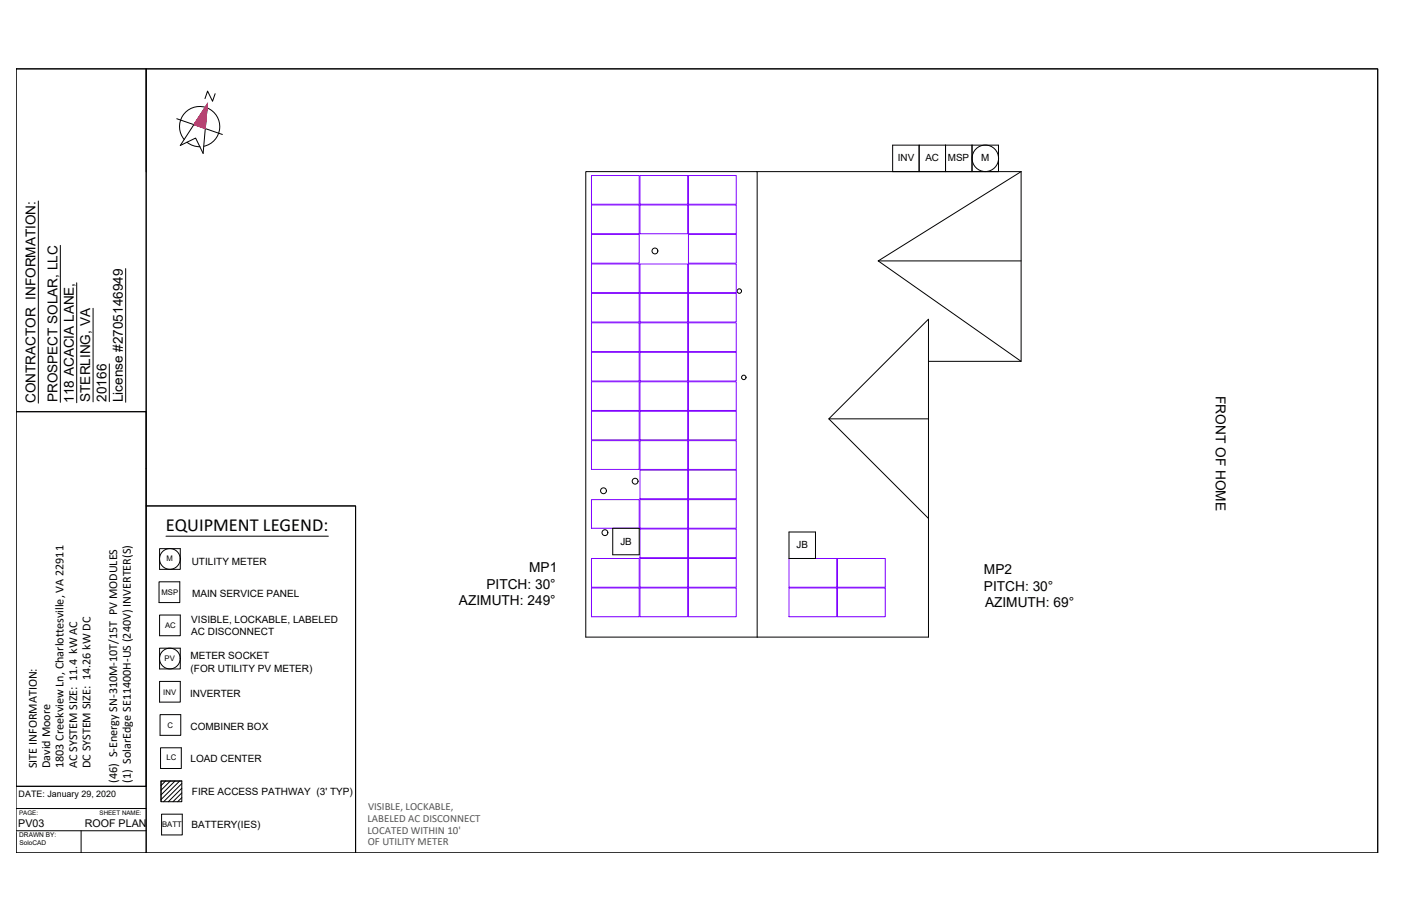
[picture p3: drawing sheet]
<svg xmlns="http://www.w3.org/2000/svg" width="432mm" height="279mm" viewBox="0 0 432 279" stroke-linecap="round" stroke-linejoin="round" font-family="sans-serif">
<!-- layer: 0 -->
<g fill="none" stroke="#000" stroke-width=".31">
<path d="M4.9 21.2h40.1v105.5h-40.1zM4.9 21.2h419.1v241.3h-419.1zM45 21.2h379v241.3h-314.6v-106.8h-64.4zM45 21.2v31.7M233 52.8h81.3M314.3 52.8v58.4h-28.5v84.8h-105.5v-143.2h52.7v143.2M314.3 52.8l-44 27.5 44 30.9M270.3 80.3h44M285.8 111.2v-13l-30.7 30.7 30.7 30.6M4.9 126.7h40.1v115.3h-40.1zM45 126.7v115.2M255.1 128.9h30.7"/>
<path d="M4.9 242h40.1v20.5h-40.1v-6.3M4.9 248.8h40.1M4.9 255.6h40.1M25 255.6v6.9M51 240.3l-1.4 1.4M52.4 240.3l-2.8 2.9M53.9 240.3l-4.3 4.3M55.3 240.3l-5.7 5.7M56 241.1l-5.6 5.6M56 242.5l-4.2 4.2M56 244l-2.8 2.7M56 245.4l-1.3 1.3"/>
<circle cx="201.6" cy="77.2" r=".9"/>
<circle cx="227.5" cy="89.6" r=".69"/>
<circle cx="228.9" cy="116.1" r=".69"/>
<circle cx="185.7" cy="151" r=".9"/>
<circle cx="195.5" cy="148.1" r=".9"/>
<circle cx="52.3" cy="172" r="3.2"/>
<circle cx="186.2" cy="163.9" r=".9"/>
<circle cx="52.3" cy="202.6" r="3.2"/>
</g>
<!-- layer: Title Block -->
<g fill="none" stroke="#000" stroke-width=".31">
<path d="M274.7 52.8v-8.1h8.2v8.1v-8.1h8.1v8.1M307.3 44.7h-8.1v8.1M11.8 61.8v62.3M18.6 75.5v48.3M23.6 87v36.9M28.6 94.9v28.8M38.7 82.7v41.1M33.6 112v11.6M45 155.7h64.4v106.8h-64.4zM51.1 165h50M55.3 179h-6.4v6.4M55.5 168.8h-6.4v6.4"/>
<path d="M188.6 170.7v-8.1h8.1v8.1M242.8 171.9v-8.2h8.2v8.2M55.5 199.5h-6.4v6.3M55.5 189.3h-6.4v6.3M55.5 209.7h-6.4v6.3M55.6 219.9h-6.3v6.4M55.8 230.1h-6.4v6.4M56 240.3h-6.4v6.4M56.1 250.5h-6.4v6.4"/>
</g>
<!-- layer: Module -->
<g fill="none" stroke="#7f00ff" stroke-width=".31">
<path d="M182 54h14.7v8.8h-14.7zM197 54h14.7v8.8h-14.7zM211.9 54h14.7v8.8h-14.7zM182 63.1h14.7v8.8h-14.7zM182 72.1h14.7v8.9h-14.7zM197 63.1h14.7v8.8h-14.7zM211.9 63.1h14.7v8.8h-14.7zM211.9 72.1h14.7v8.9h-14.7zM182 81.2h14.7v8.8h-14.7zM182 90.3h14.7v8.8h-14.7zM182 99.3h14.7v8.9h-14.7zM197 81.2h14.7v8.8h-14.7z"/>
<path d="M197 90.3h14.7v8.8h-14.7zM197 99.3h14.7v8.9h-14.7zM211.9 81.2h14.7v8.8h-14.7zM211.9 90.3h14.7v8.8h-14.7zM211.9 99.3h14.7v8.9h-14.7zM182 108.4h14.7v8.8h-14.7zM182 117.5h14.7v8.8h-14.7zM197 108.4h14.7v8.8h-14.7zM197 117.5h14.7v8.8h-14.7zM211.9 108.4h14.7v8.8h-14.7zM211.9 117.5h14.7v8.8h-14.7zM182 126.5h14.7v8.9h-14.7z"/>
<path d="M182 135.6h14.7v8.8h-14.7zM197 126.5h14.7v8.9h-14.7zM197 135.6h14.7v8.8h-14.7zM211.9 126.5h14.7v8.9h-14.7zM211.9 135.6h14.7v8.8h-14.7zM182 153.7h14.7v8.9h-14.7zM197 144.7h14.7v8.8h-14.7zM197 153.7h14.7v8.9h-14.7zM211.9 144.7h14.7v8.8h-14.7zM211.9 153.7h14.7v8.9h-14.7zM182 171.9h14.7v8.8h-14.7zM197 162.8h14.7v8.8h-14.7z"/>
<path d="M197 171.9h14.7v8.8h-14.7zM211.9 162.8h14.7v8.8h-14.7zM211.9 171.9h14.7v8.8h-14.7zM242.8 171.9h14.7v8.8h-14.7zM257.8 171.9h14.7v8.8h-14.7zM182 180.9h14.7v8.9h-14.7zM197 180.9h14.7v8.9h-14.7zM211.9 180.9h14.7v8.9h-14.7zM242.8 180.9h14.7v8.9h-14.7zM257.8 180.9h14.7v8.9h-14.7z"/>
</g>
<!-- layer: BOS Icons -->
<g fill="none" stroke="#000" stroke-width=".31">
<path d="M291 52.8v-8.1h8.2v8.1M307.3 44.7v8.1h-32.6M55.3 179v6.4h-6.4M55.5 168.8v6.4h-6.4M188.6 170.7h8.1M242.8 171.9h8.2M55.5 199.5v6.3h-6.4M55.5 189.3v6.3h-6.4M55.5 209.7v6.3h-6.4M55.6 219.9v6.4h-6.3M55.8 230.1v6.4h-6.4M49.6 240.3h6.4v6.4h-6.4z"/>
<path d="M56.1 250.5v6.4h-6.4"/>
<circle cx="303.3" cy="48.7" r="4.1"/>
</g>
<!-- layer: 0 -->
<path d="M112 246h37.4v15.4h-37.4z" fill="none" stroke="#fff" stroke-width=".31"/>
<!-- layer: Compass -->
<path d="M54.4 36.5l14 4.9M63.2 33a6.2 6.2 0 0 0-6.9 2.6 6.2 6.2 0 0 0 .4 7.3M63.8 33.2a6.2 6.2 0 0 1 3.8 6.3 6.2 6.2 0 0 1-4.9 5.5M63.8 31.9l-1.3 15.3-2.3-4.7-4.7 2.3zM66.2 28.8l-.8 2.4-1.5-3.2-.8 2.4M57.6 43.8l2.1 1.1 1.8 .2" fill="none" stroke="#000" stroke-width=".31"/>
<path d="M63.8 31.9l-.6 7.7-3.5-1.2z" fill="#f00" stroke="#f00" stroke-width=".31"/>
<text font-size="5.7" x="51.1" y="163.5">EQUIPMENT LEGEND:</text>
<g font-size="4.2">
<text x="10.9" y="124.1" transform="rotate(-90 10.9 124.1)">CONTRACTOR INFORMATION:</text>
<text x="17.7" y="123.8" transform="rotate(-90 17.7 123.8)">PROSPECT SOLAR, LLC</text>
<text x="22.7" y="123.9" transform="rotate(-90 22.7 123.9)">118 ACACIA LANE,</text>
<text x="27.8" y="123.7" transform="rotate(-90 27.8 123.7)">STERLING, VA</text>
<text x="32.8" y="123.6" transform="rotate(-90 32.8 123.6)">20166</text>
<text x="37.8" y="123.8" transform="rotate(-90 37.8 123.8)">License #2705146949</text>
<text x="374.2" y="121.8" transform="rotate(90 374.2 121.8)">FRONT OF HOME</text>
<text x="162.9" y="176">MP1</text>
<text x="302.8" y="176.7">MP2</text>
<text x="149.7" y="181.1">PITCH: 30°</text>
<text x="302.8" y="181.7">PITCH: 30°</text>
<text x="141.3" y="186.1">AZIMUTH: 249°</text>
<text x="303.2" y="186.8">AZIMUTH: 69°</text>
</g>
<g font-size="3.7">
<text x="11.3" y="236.4" transform="rotate(-90 11.3 236.4)">SITE INFORMATION:</text>
<text x="15.5" y="236.4" transform="rotate(-90 15.5 236.4)">David Moore</text>
<text x="19.6" y="236.4" transform="rotate(-90 19.6 236.4)">1803 Creekview Ln, Charlottesville, VA 22911</text>
<text x="23.7" y="236.4" transform="rotate(-90 23.7 236.4)">AC SYSTEM SIZE: 11.4 kW AC</text>
<text x="27.8" y="236.4" transform="rotate(-90 27.8 236.4)">DC SYSTEM SIZE: 14.26 kW DC</text>
<text x="36.1" y="240.8" transform="rotate(-90 36.1 240.8)">(46) S-Energy SN-310M-10T/15T PV MODULES</text>
<text x="40.2" y="240.8" transform="rotate(-90 40.2 240.8)">(1) SolarEdge SE11400H-US (240V) INVERTER(S)</text>
</g>
<g font-size="3.3" fill="#545454">
<text x="113.3" y="249.4">VISIBLE, LOCKABLE,</text>
<text x="113.1" y="252.9">LABELED AC DISCONNECT</text>
<text x="113.1" y="256.5">LOCATED WITHIN 10'</text>
<text x="113.2" y="260">OF UTILITY METER</text>
</g>
<g font-size="3.3">
<text x="5.6" y="254.5">PV03</text>
<text x="26.1" y="254.6">ROOF PLAN</text>
</g>
<g font-size="3.1">
<text x="59" y="173.7">UTILITY METER</text>
<text x="59.1" y="183.7">MAIN SERVICE PANEL</text>
<text x="58.9" y="191.8">VISIBLE, LOCKABLE, LABELED</text>
<text x="58.9" y="195.5">AC DISCONNECT</text>
<text x="58.6" y="202.9">METER SOCKET</text>
<text x="58.7" y="206.6">(FOR UTILITY PV METER)</text>
<text x="58.5" y="214.4">INVERTER</text>
<text x="58.7" y="224.6">COMBINER BOX</text>
<text x="58.6" y="234.4">LOAD CENTER</text>
<text x="59.1" y="244.5">FIRE ACCESS PATHWAY (3' TYP)</text>
<text x="58.9" y="254.8">BATTERY(IES)</text>
</g>
<g font-size="3">
<text x="276.3" y="49.6">INV</text>
<text x="284.8" y="49.6">AC</text>
<text x="291.7" y="49.6">MSP</text>
<text x="302" y="49.6">M</text>
<text x="190.9" y="167.6">JB</text>
<text x="245.2" y="168.7">JB</text>
</g>
<text font-size="2.7" x="5.7" y="245.1">DATE: January 29, 2020</text>
<g font-size="2.4">
<text x="51.2" y="172.6">M</text>
<text x="49.7" y="183">MSP</text>
<text x="50.8" y="193.2">AC</text>
<text x="50.6" y="203.5">PV</text>
<text x="50.3" y="213.8">INV</text>
<text x="51.5" y="224.1">C</text>
<text x="51.3" y="233.8">LC</text>
<text x="49.9" y="254.6">BATT</text>
</g>
<g font-size="2">
<text x="5.9" y="257.7">DRAWN BY:</text>
<text x="6" y="260.1">SoloCAD</text>
</g>
<g font-size="1.9">
<text x="5.9" y="250.8">PAGE:</text>
<text x="30.6" y="250.8">SHEET NAME:</text>
</g>
</svg>
